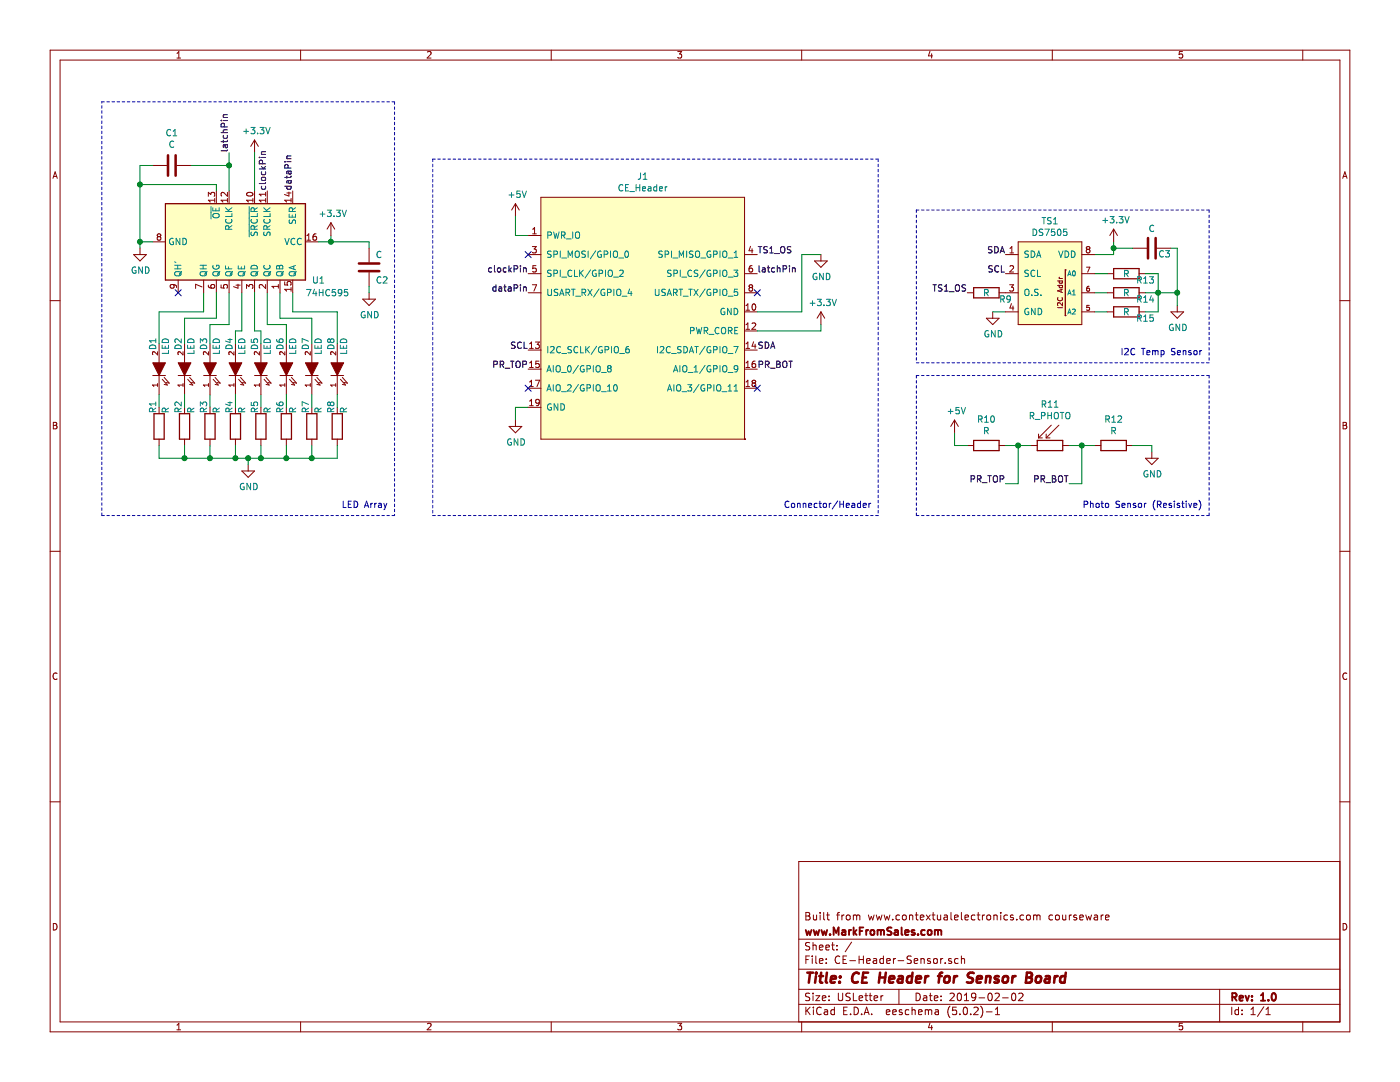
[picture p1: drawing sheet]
EESchema Schematic File Version 4
EELAYER 26 0
EELAYER END
$Descr USLetter 11000 8500
encoding utf-8
Sheet 1 1
Title "CE Header for Sensor Board"
Date "2019-02-02"
Rev "1.0"
Comp "www.MarkFromSales.com"
Comment1 "Built from www.contextualelectronics.com courseware"
Comment2 ""
Comment3 ""
Comment4 ""
$EndDescr
$Comp
L MFS_Mechanical:CE_Header J1
U 1 1
P 5050 2500
F 0 "J1" H 5050 3615 50  0000 C CNN
F 1 "CE_Header" H 5050 3524 50  0000 C CNN
F 2 "MarkFromSales:CE_Header" H 5050 2250 50  0001 C CNN
F 3 "" H 5050 2250 50  0001 C CNN
	1    5050 2500
	1    0    0    -1  
$EndComp
$Comp
L 74xx:74HC595 U1
U 1 1
P 1900 1900
F 0 "U1" V 2200 2450 50  0000 L CNN
F 1 "74HC595" V 2300 2400 50  0000 L CNN
F 2 "digikey-footprints:SOIC-16_W3.90mm" H 1900 1900 50  0001 C CNN
F 3 "http://www.ti.com/lit/ds/symlink/sn74hc595.pdf" H 1900 1900 50  0001 C CNN
	1    1900 1900
	0    1    1    0   
$EndComp
$Comp
L CE_Diode:LED D1
U 1 1
P 1250 2900
F 0 "D1" H 1500 2950 50  0000 R CNN
F 1 "LED" H 1500 2850 50  0000 R CNN
F 2 "LED_SMD:LED_0805_2012Metric_Pad1.15x1.40mm_HandSolder" H 1250 2900 50  0001 C CNN
F 3 "" H 1250 2900 50  0000 C CNN
	1    1250 2900
	0    -1   -1   0   
$EndComp
$Comp
L CE_Resistor:R R1
U 1 1
P 1250 3350
F 0 "R1" V 1200 3450 50  0000 L CNN
F 1 "R" V 1300 3450 50  0000 L CNN
F 2 "Resistor_SMD:R_0805_2012Metric_Pad1.15x1.40mm_HandSolder" V 1180 3350 50  0001 C CNN
F 3 "" H 1250 3350 50  0000 C CNN
	1    1250 3350
	1    0    0    -1  
$EndComp
Wire Wire Line
	1250 3100 1250 3200
$Comp
L CE_Resistor:R R10
U 1 1
P 7750 3500
F 0 "R10" V 7543 3500 50  0000 C CNN
F 1 "R" V 7634 3500 50  0000 C CNN
F 2 "Resistor_SMD:R_0805_2012Metric_Pad1.15x1.40mm_HandSolder" V 7680 3500 50  0001 C CNN
F 3 "" H 7750 3500 50  0000 C CNN
	1    7750 3500
	0    1    1    0   
$EndComp
Text Notes 9450 2800 2    50   ~ 0
I2C Temp Sensor
$Comp
L CE_VirtualSymbols:GND #PWR07
U 1 1
P 4050 3300
F 0 "#PWR07" H 4050 3050 50  0001 C CNN
F 1 "GND" H 4055 3127 50  0000 C CNN
F 2 "" H 4050 3300 50  0000 C CNN
F 3 "" H 4050 3300 50  0000 C CNN
	1    4050 3300
	1    0    0    -1  
$EndComp
$Comp
L power:+5V #PWR06
U 1 1
P 4050 1700
F 0 "#PWR06" H 4050 1550 50  0001 C CNN
F 1 "+5V" H 4065 1873 50  0000 C CNN
F 2 "" H 4050 1700 50  0001 C CNN
F 3 "" H 4050 1700 50  0001 C CNN
	1    4050 1700
	1    0    0    -1  
$EndComp
Wire Wire Line
	4050 1700 4050 1850
Wire Wire Line
	4050 1850 4150 1850
Wire Wire Line
	4150 3200 4050 3200
Wire Wire Line
	4050 3200 4050 3300
$Comp
L CE_VirtualSymbols:GND #PWR01
U 1 1
P 1100 1950
F 0 "#PWR01" H 1100 1700 50  0001 C CNN
F 1 "GND" H 1105 1777 50  0000 C CNN
F 2 "" H 1100 1950 50  0000 C CNN
F 3 "" H 1100 1950 50  0000 C CNN
	1    1100 1950
	1    0    0    -1  
$EndComp
$Comp
L CE_Diode:LED D2
U 1 1
P 1450 2900
F 0 "D2" H 1700 2950 50  0000 R CNN
F 1 "LED" H 1700 2850 50  0000 R CNN
F 2 "LED_SMD:LED_0805_2012Metric_Pad1.15x1.40mm_HandSolder" H 1450 2900 50  0001 C CNN
F 3 "" H 1450 2900 50  0000 C CNN
	1    1450 2900
	0    -1   -1   0   
$EndComp
$Comp
L CE_Resistor:R R2
U 1 1
P 1450 3350
F 0 "R2" V 1400 3450 50  0000 L CNN
F 1 "R" V 1500 3450 50  0000 L CNN
F 2 "Resistor_SMD:R_0805_2012Metric_Pad1.15x1.40mm_HandSolder" V 1380 3350 50  0001 C CNN
F 3 "" H 1450 3350 50  0000 C CNN
	1    1450 3350
	1    0    0    -1  
$EndComp
Wire Wire Line
	1450 3100 1450 3200
$Comp
L CE_Diode:LED D3
U 1 1
P 1650 2900
F 0 "D3" H 1900 2950 50  0000 R CNN
F 1 "LED" H 1900 2850 50  0000 R CNN
F 2 "LED_SMD:LED_0805_2012Metric_Pad1.15x1.40mm_HandSolder" H 1650 2900 50  0001 C CNN
F 3 "" H 1650 2900 50  0000 C CNN
	1    1650 2900
	0    -1   -1   0   
$EndComp
$Comp
L CE_Resistor:R R3
U 1 1
P 1650 3350
F 0 "R3" V 1600 3450 50  0000 L CNN
F 1 "R" V 1700 3450 50  0000 L CNN
F 2 "Resistor_SMD:R_0805_2012Metric_Pad1.15x1.40mm_HandSolder" V 1580 3350 50  0001 C CNN
F 3 "" H 1650 3350 50  0000 C CNN
	1    1650 3350
	1    0    0    -1  
$EndComp
Wire Wire Line
	1650 3100 1650 3200
$Comp
L CE_Diode:LED D4
U 1 1
P 1850 2900
F 0 "D4" H 2100 2950 50  0000 R CNN
F 1 "LED" H 2100 2850 50  0000 R CNN
F 2 "LED_SMD:LED_0805_2012Metric_Pad1.15x1.40mm_HandSolder" H 1850 2900 50  0001 C CNN
F 3 "" H 1850 2900 50  0000 C CNN
	1    1850 2900
	0    -1   -1   0   
$EndComp
$Comp
L CE_Resistor:R R4
U 1 1
P 1850 3350
F 0 "R4" V 1800 3450 50  0000 L CNN
F 1 "R" V 1900 3450 50  0000 L CNN
F 2 "Resistor_SMD:R_0805_2012Metric_Pad1.15x1.40mm_HandSolder" V 1780 3350 50  0001 C CNN
F 3 "" H 1850 3350 50  0000 C CNN
	1    1850 3350
	1    0    0    -1  
$EndComp
Wire Wire Line
	1850 3100 1850 3200
$Comp
L CE_Diode:LED D5
U 1 1
P 2050 2900
F 0 "D5" H 2300 2950 50  0000 R CNN
F 1 "LED" H 2300 2850 50  0000 R CNN
F 2 "LED_SMD:LED_0805_2012Metric_Pad1.15x1.40mm_HandSolder" H 2050 2900 50  0001 C CNN
F 3 "" H 2050 2900 50  0000 C CNN
	1    2050 2900
	0    -1   -1   0   
$EndComp
$Comp
L CE_Resistor:R R5
U 1 1
P 2050 3350
F 0 "R5" V 2000 3450 50  0000 L CNN
F 1 "R" V 2100 3450 50  0000 L CNN
F 2 "Resistor_SMD:R_0805_2012Metric_Pad1.15x1.40mm_HandSolder" V 1980 3350 50  0001 C CNN
F 3 "" H 2050 3350 50  0000 C CNN
	1    2050 3350
	1    0    0    -1  
$EndComp
Wire Wire Line
	2050 3100 2050 3200
$Comp
L CE_Diode:LED D6
U 1 1
P 2250 2900
F 0 "D6" H 2500 2950 50  0000 R CNN
F 1 "LED" H 2500 2850 50  0000 R CNN
F 2 "LED_SMD:LED_0805_2012Metric_Pad1.15x1.40mm_HandSolder" H 2250 2900 50  0001 C CNN
F 3 "" H 2250 2900 50  0000 C CNN
	1    2250 2900
	0    -1   -1   0   
$EndComp
$Comp
L CE_Resistor:R R6
U 1 1
P 2250 3350
F 0 "R6" V 2200 3450 50  0000 L CNN
F 1 "R" V 2300 3450 50  0000 L CNN
F 2 "Resistor_SMD:R_0805_2012Metric_Pad1.15x1.40mm_HandSolder" V 2180 3350 50  0001 C CNN
F 3 "" H 2250 3350 50  0000 C CNN
	1    2250 3350
	1    0    0    -1  
$EndComp
Wire Wire Line
	2250 3100 2250 3200
$Comp
L CE_Diode:LED D7
U 1 1
P 2450 2900
F 0 "D7" H 2700 2950 50  0000 R CNN
F 1 "LED" H 2700 2850 50  0000 R CNN
F 2 "LED_SMD:LED_0805_2012Metric_Pad1.15x1.40mm_HandSolder" H 2450 2900 50  0001 C CNN
F 3 "" H 2450 2900 50  0000 C CNN
	1    2450 2900
	0    -1   -1   0   
$EndComp
$Comp
L CE_Resistor:R R7
U 1 1
P 2450 3350
F 0 "R7" V 2400 3450 50  0000 L CNN
F 1 "R" V 2500 3450 50  0000 L CNN
F 2 "Resistor_SMD:R_0805_2012Metric_Pad1.15x1.40mm_HandSolder" V 2380 3350 50  0001 C CNN
F 3 "" H 2450 3350 50  0000 C CNN
	1    2450 3350
	1    0    0    -1  
$EndComp
Wire Wire Line
	2450 3100 2450 3200
$Comp
L CE_Diode:LED D8
U 1 1
P 2650 2900
F 0 "D8" H 2900 2950 50  0000 R CNN
F 1 "LED" H 2900 2850 50  0000 R CNN
F 2 "LED_SMD:LED_0805_2012Metric_Pad1.15x1.40mm_HandSolder" H 2650 2900 50  0001 C CNN
F 3 "" H 2650 2900 50  0000 C CNN
	1    2650 2900
	0    -1   -1   0   
$EndComp
$Comp
L CE_Resistor:R R8
U 1 1
P 2650 3350
F 0 "R8" V 2600 3450 50  0000 L CNN
F 1 "R" V 2700 3450 50  0000 L CNN
F 2 "Resistor_SMD:R_0805_2012Metric_Pad1.15x1.40mm_HandSolder" V 2580 3350 50  0001 C CNN
F 3 "" H 2650 3350 50  0000 C CNN
	1    2650 3350
	1    0    0    -1  
$EndComp
Wire Wire Line
	2650 3100 2650 3200
$Comp
L CE_VirtualSymbols:GND #PWR02
U 1 1
P 1950 3650
F 0 "#PWR02" H 1950 3400 50  0001 C CNN
F 1 "GND" H 1955 3477 50  0000 C CNN
F 2 "" H 1950 3650 50  0000 C CNN
F 3 "" H 1950 3650 50  0000 C CNN
	1    1950 3650
	1    0    0    -1  
$EndComp
Wire Wire Line
	1950 3600 1950 3650
Wire Wire Line
	1250 3600 1450 3600
Wire Wire Line
	1250 3500 1250 3600
Wire Wire Line
	2650 3500 2650 3600
Connection ~ 1950 3600
Wire Wire Line
	1950 3600 2050 3600
Wire Wire Line
	1450 3500 1450 3600
Connection ~ 1450 3600
Wire Wire Line
	1450 3600 1650 3600
Wire Wire Line
	1650 3500 1650 3600
Connection ~ 1650 3600
Wire Wire Line
	1650 3600 1850 3600
Wire Wire Line
	1850 3500 1850 3600
Connection ~ 1850 3600
Wire Wire Line
	1850 3600 1950 3600
Wire Wire Line
	2050 3500 2050 3600
Connection ~ 2050 3600
Wire Wire Line
	2050 3600 2250 3600
Wire Wire Line
	2250 3500 2250 3600
Connection ~ 2250 3600
Wire Wire Line
	2250 3600 2450 3600
Wire Wire Line
	2450 3500 2450 3600
Connection ~ 2450 3600
Wire Wire Line
	2450 3600 2650 3600
Wire Wire Line
	1900 2600 1850 2600
Wire Wire Line
	1850 2600 1850 2700
Wire Wire Line
	2000 2600 2050 2600
Wire Wire Line
	2050 2600 2050 2700
Wire Wire Line
	2100 2550 2250 2550
Wire Wire Line
	2250 2550 2250 2700
Wire Wire Line
	2200 2500 2450 2500
Wire Wire Line
	2450 2500 2450 2700
Wire Wire Line
	2300 2450 2650 2450
Wire Wire Line
	2650 2450 2650 2700
Wire Wire Line
	1800 2550 1650 2550
Wire Wire Line
	1650 2550 1650 2700
Wire Wire Line
	1700 2500 1450 2500
Wire Wire Line
	1450 2500 1450 2700
Wire Wire Line
	1600 2450 1250 2450
Wire Wire Line
	1250 2450 1250 2700
Wire Wire Line
	1200 1900 1100 1900
Wire Wire Line
	2500 1900 2600 1900
Wire Wire Line
	2600 1900 2600 1850
Wire Wire Line
	1100 1900 1100 1950
Text Notes 9450 4000 2    50   ~ 0
Photo Sensor (Resistive)
$Comp
L CE_Resistor:R R15
U 1 1
P 8850 2450
F 0 "R15" V 8900 2600 50  0000 C CNN
F 1 "R" V 8850 2450 50  0000 C CNN
F 2 "Resistor_SMD:R_0805_2012Metric_Pad1.15x1.40mm_HandSolder" V 8780 2450 50  0001 C CNN
F 3 "" H 8850 2450 50  0000 C CNN
	1    8850 2450
	0    1    1    0   
$EndComp
Wire Notes Line
	7200 2950 7200 4050
Text Label 7900 2000 2    50   ~ 0
SDA
Text Label 7900 2150 2    50   ~ 0
SCL
$Comp
L CE_Resistor:R R14
U 1 1
P 8850 2300
F 0 "R14" V 8900 2450 50  0000 C CNN
F 1 "R" V 8850 2300 50  0000 C CNN
F 2 "Resistor_SMD:R_0805_2012Metric_Pad1.15x1.40mm_HandSolder" V 8780 2300 50  0001 C CNN
F 3 "" H 8850 2300 50  0000 C CNN
	1    8850 2300
	0    1    1    0   
$EndComp
$Comp
L CE_Resistor:R R13
U 1 1
P 8850 2150
F 0 "R13" V 8900 2300 50  0000 C CNN
F 1 "R" V 8850 2150 50  0000 C CNN
F 2 "Resistor_SMD:R_0805_2012Metric_Pad1.15x1.40mm_HandSolder" V 8780 2150 50  0001 C CNN
F 3 "" H 8850 2150 50  0000 C CNN
	1    8850 2150
	0    1    1    0   
$EndComp
Wire Wire Line
	8600 2000 8750 2000
Wire Wire Line
	8600 2150 8700 2150
Wire Wire Line
	8700 2300 8600 2300
Wire Wire Line
	8600 2450 8700 2450
$Comp
L power:+3.3V #PWR014
U 1 1
P 8750 1900
F 0 "#PWR014" H 8750 1750 50  0001 C CNN
F 1 "+3.3V" H 8765 2073 50  0000 C CNN
F 2 "" H 8750 1900 50  0001 C CNN
F 3 "" H 8750 1900 50  0001 C CNN
	1    8750 1900
	1    0    0    -1  
$EndComp
$Comp
L CE_VirtualSymbols:GND #PWR013
U 1 1
P 7800 2450
F 0 "#PWR013" H 7800 2200 50  0001 C CNN
F 1 "GND" H 7805 2277 50  0000 C CNN
F 2 "" H 7800 2450 50  0000 C CNN
F 3 "" H 7800 2450 50  0000 C CNN
	1    7800 2450
	1    0    0    -1  
$EndComp
Wire Wire Line
	7800 2450 7900 2450
$Comp
L CE_VirtualSymbols:GND #PWR016
U 1 1
P 9250 2400
F 0 "#PWR016" H 9250 2150 50  0001 C CNN
F 1 "GND" H 9255 2227 50  0000 C CNN
F 2 "" H 9250 2400 50  0000 C CNN
F 3 "" H 9250 2400 50  0000 C CNN
	1    9250 2400
	1    0    0    -1  
$EndComp
Wire Wire Line
	9000 2150 9100 2150
Wire Wire Line
	9100 2150 9100 2300
Wire Wire Line
	9100 2450 9000 2450
Wire Wire Line
	9000 2300 9100 2300
Connection ~ 9100 2300
Wire Wire Line
	9100 2300 9100 2450
Wire Wire Line
	9100 2300 9250 2300
Wire Wire Line
	9250 2300 9250 2400
Wire Notes Line
	7200 1650 7200 2850
Text Label 7600 2300 2    50   ~ 0
TS1_OS
$Comp
L CE_IC:DS7505 TS1
U 1 1
P 8250 2250
F 0 "TS1" H 8250 2765 50  0000 C CNN
F 1 "DS7505" H 8250 2674 50  0000 C CNN
F 2 "digikey-footprints:SOIC-8_W3.9mm" H 8200 2050 50  0001 C CNN
F 3 "" H 8200 2050 50  0001 C CNN
	1    8250 2250
	1    0    0    -1  
$EndComp
Text Label 5950 2000 0    50   ~ 0
TS1_OS
$Comp
L power:+3.3V #PWR011
U 1 1
P 6450 2550
F 0 "#PWR011" H 6450 2400 50  0001 C CNN
F 1 "+3.3V" H 6465 2723 50  0000 C CNN
F 2 "" H 6450 2550 50  0001 C CNN
F 3 "" H 6450 2550 50  0001 C CNN
	1    6450 2550
	1    0    0    -1  
$EndComp
Wire Wire Line
	5950 2600 6450 2600
Wire Wire Line
	6450 2600 6450 2550
$Comp
L CE_Resistor:R R9
U 1 1
P 7750 2300
F 0 "R9" V 7800 2450 50  0000 C CNN
F 1 "R" V 7750 2300 50  0000 C CNN
F 2 "Resistor_SMD:R_0805_2012Metric_Pad1.15x1.40mm_HandSolder" V 7680 2300 50  0001 C CNN
F 3 "" H 7750 2300 50  0000 C CNN
	1    7750 2300
	0    1    1    0   
$EndComp
Wire Notes Line
	9500 1650 9500 2850
Wire Notes Line
	7200 1650 9500 1650
Wire Notes Line
	7200 2850 9500 2850
Text Label 5950 2750 0    50   ~ 0
SDA
Text Label 4150 2750 2    50   ~ 0
SCL
$Comp
L Device:R_PHOTO R11
U 1 1
P 8250 3500
F 0 "R11" V 7925 3500 50  0000 C CNN
F 1 "R_PHOTO" V 8016 3500 50  0000 C CNN
F 2 "Capacitor_THT:CP_Radial_Tantal_D5.5mm_P5.00mm" V 8300 3250 50  0001 L CNN
F 3 "https://www.digikey.com/product-detail/en/PDV-P8103/PDV-P8103-ND" H 8250 3450 50  0001 C CNN
F 4 "PDV-P8103" H 8250 3500 50  0001 C CNN "MPN"
	1    8250 3500
	0    1    1    0   
$EndComp
$Comp
L CE_Resistor:R R12
U 1 1
P 8750 3500
F 0 "R12" V 8543 3500 50  0000 C CNN
F 1 "R" V 8634 3500 50  0000 C CNN
F 2 "Resistor_SMD:R_0805_2012Metric_Pad1.15x1.40mm_HandSolder" V 8680 3500 50  0001 C CNN
F 3 "" H 8750 3500 50  0000 C CNN
	1    8750 3500
	0    1    1    0   
$EndComp
$Comp
L power:+5V #PWR012
U 1 1
P 7500 3400
F 0 "#PWR012" H 7500 3250 50  0001 C CNN
F 1 "+5V" H 7515 3573 50  0000 C CNN
F 2 "" H 7500 3400 50  0001 C CNN
F 3 "" H 7500 3400 50  0001 C CNN
	1    7500 3400
	1    0    0    -1  
$EndComp
$Comp
L CE_VirtualSymbols:GND #PWR015
U 1 1
P 9050 3550
F 0 "#PWR015" H 9050 3300 50  0001 C CNN
F 1 "GND" H 9055 3377 50  0000 C CNN
F 2 "" H 9050 3550 50  0000 C CNN
F 3 "" H 9050 3550 50  0000 C CNN
	1    9050 3550
	1    0    0    -1  
$EndComp
Wire Wire Line
	7900 3500 8000 3500
Wire Wire Line
	8400 3500 8500 3500
Wire Wire Line
	7500 3400 7500 3500
Wire Wire Line
	7500 3500 7600 3500
Wire Wire Line
	8900 3500 9050 3500
Wire Wire Line
	9050 3500 9050 3550
Wire Notes Line
	9500 2950 9500 4050
Wire Notes Line
	7200 4050 9500 4050
Wire Notes Line
	7200 2950 9500 2950
Text Label 4150 2900 2    50   ~ 0
PR_TOP
Text Label 5950 2900 0    50   ~ 0
PR_BOT
Text Label 7900 3800 2    50   ~ 0
PR_TOP
Text Label 8400 3800 2    50   ~ 0
PR_BOT
Wire Wire Line
	8000 3500 8000 3800
Wire Wire Line
	8000 3800 7900 3800
Connection ~ 8000 3500
Wire Wire Line
	8000 3500 8100 3500
Wire Wire Line
	8500 3500 8500 3800
Wire Wire Line
	8500 3800 8400 3800
Connection ~ 8500 3500
Wire Wire Line
	8500 3500 8600 3500
Wire Wire Line
	1600 2300 1600 2450
Wire Wire Line
	1700 2300 1700 2500
Wire Wire Line
	1800 2300 1800 2550
Wire Wire Line
	1900 2300 1900 2600
Wire Wire Line
	2000 2600 2000 2300
Wire Wire Line
	2100 2550 2100 2300
Wire Wire Line
	2200 2500 2200 2300
Wire Wire Line
	2300 2450 2300 2300
$Comp
L power:+3.3V #PWR04
U 1 1
P 2600 1850
F 0 "#PWR04" H 2600 1700 50  0001 C CNN
F 1 "+3.3V" H 2615 2023 50  0000 C CNN
F 2 "" H 2600 1850 50  0001 C CNN
F 3 "" H 2600 1850 50  0001 C CNN
	1    2600 1850
	1    0    0    -1  
$EndComp
$Comp
L CE_Capacitor:C C1
U 1 1
P 1350 1300
F 0 "C1" V 1602 1300 50  0000 C CNN
F 1 "C" V 1511 1300 50  0000 C CNN
F 2 "Capacitor_SMD:C_0805_2012Metric_Pad1.15x1.40mm_HandSolder" H 1388 1150 50  0001 C CNN
F 3 "" H 1350 1300 50  0000 C CNN
	1    1350 1300
	0    -1   -1   0   
$EndComp
Wire Wire Line
	1700 1500 1700 1450
Wire Wire Line
	1700 1450 1100 1450
Wire Wire Line
	1100 1450 1100 1900
Connection ~ 1100 1900
Wire Wire Line
	1500 1300 1800 1300
Wire Wire Line
	1800 1300 1800 1500
Wire Wire Line
	1200 1300 1100 1300
Wire Wire Line
	1100 1300 1100 1450
Connection ~ 1100 1450
$Comp
L power:+3.3V #PWR03
U 1 1
P 2000 1200
F 0 "#PWR03" H 2000 1050 50  0001 C CNN
F 1 "+3.3V" H 2015 1373 50  0000 C CNN
F 2 "" H 2000 1200 50  0001 C CNN
F 3 "" H 2000 1200 50  0001 C CNN
	1    2000 1200
	1    0    0    -1  
$EndComp
Wire Wire Line
	2000 1200 2000 1500
Wire Wire Line
	1800 1300 1800 1200
Connection ~ 1800 1300
Text Label 2300 1500 1    50   ~ 0
dataPin
Text Label 1800 1200 1    50   ~ 0
latchPin
Text Label 2100 1500 1    50   ~ 0
clockPin
Text Label 5950 2150 0    50   ~ 0
latchPin
Text Label 4150 2150 2    50   ~ 0
clockPin
Text Label 4150 2300 2    50   ~ 0
dataPin
Wire Notes Line
	3100 800  3100 4050
Wire Notes Line
	800  4050 3100 4050
Wire Notes Line
	800  4050 800  800 
Wire Notes Line
	800  800  3100 800 
Text Notes 3050 4000 2    50   ~ 0
LED Array
Wire Notes Line
	3400 1250 3400 4050
Wire Notes Line
	6900 1250 6900 4050
Wire Notes Line
	3400 4050 6900 4050
Wire Notes Line
	3400 1250 6900 1250
Text Notes 6850 4000 2    50   ~ 0
Connector/Header
$Comp
L CE_Capacitor:C C2
U 1 1
P 2900 2100
F 0 "C2" H 2950 2000 50  0000 L CNN
F 1 "C" H 2950 2200 50  0000 L CNN
F 2 "Capacitor_SMD:C_0805_2012Metric_Pad1.15x1.40mm_HandSolder" H 2938 1950 50  0001 C CNN
F 3 "" H 2900 2100 50  0000 C CNN
	1    2900 2100
	1    0    0    -1  
$EndComp
$Comp
L CE_Capacitor:C C3
U 1 1
P 9050 1950
F 0 "C3" V 9000 1850 50  0000 C CNN
F 1 "C" V 9200 1950 50  0000 C CNN
F 2 "Capacitor_SMD:C_0805_2012Metric_Pad1.15x1.40mm_HandSolder" H 9088 1800 50  0001 C CNN
F 3 "" H 9050 1950 50  0000 C CNN
	1    9050 1950
	0    -1   -1   0   
$EndComp
Wire Wire Line
	8750 1900 8750 1950
Wire Wire Line
	9200 1950 9250 1950
Wire Wire Line
	9250 1950 9250 2300
Connection ~ 9250 2300
Wire Wire Line
	8900 1950 8750 1950
Connection ~ 8750 1950
Wire Wire Line
	8750 1950 8750 2000
$Comp
L CE_VirtualSymbols:GND #PWR05
U 1 1
P 2900 2300
F 0 "#PWR05" H 2900 2050 50  0001 C CNN
F 1 "GND" H 2905 2127 50  0000 C CNN
F 2 "" H 2900 2300 50  0000 C CNN
F 3 "" H 2900 2300 50  0000 C CNN
	1    2900 2300
	1    0    0    -1  
$EndComp
Wire Wire Line
	2600 1900 2900 1900
Connection ~ 2600 1900
Wire Wire Line
	2900 1950 2900 1900
Wire Wire Line
	2900 2250 2900 2300
NoConn ~ 4150 2000
NoConn ~ 5950 3050
NoConn ~ 4150 3050
$Comp
L CE_VirtualSymbols:GND #PWR010
U 1 1
P 6450 2000
F 0 "#PWR010" H 6450 1750 50  0001 C CNN
F 1 "GND" H 6455 1827 50  0000 C CNN
F 2 "" H 6450 2000 50  0000 C CNN
F 3 "" H 6450 2000 50  0000 C CNN
	1    6450 2000
	1    0    0    -1  
$EndComp
Wire Wire Line
	6450 2000 6300 2000
Wire Wire Line
	6300 2000 6300 2450
Wire Wire Line
	6300 2450 5950 2450
NoConn ~ 5950 2300
NoConn ~ 1400 2300
$EndSCHEMATC
